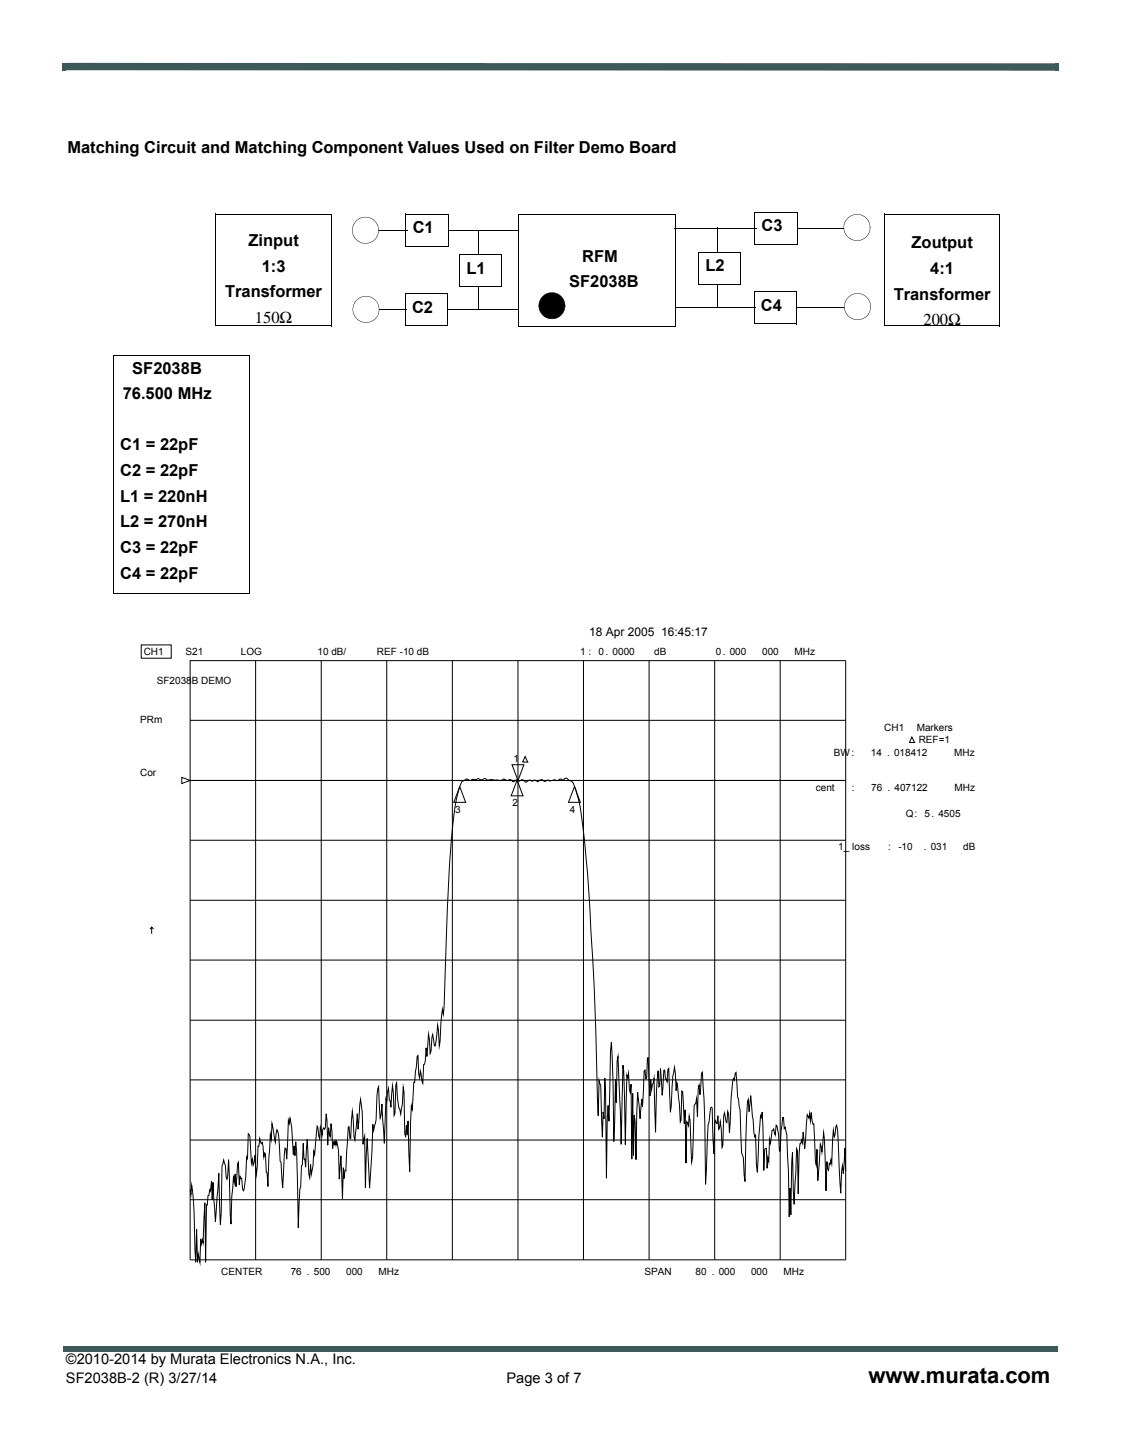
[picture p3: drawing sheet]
<svg xmlns="http://www.w3.org/2000/svg" width="216mm" height="279mm" viewBox="0 0 216 279" stroke-linecap="round" stroke-linejoin="round" font-family="sans-serif">
<g fill="#3d5959">
<path d="M12 12.1h.7v1.4h-.7z"/>
<path d="M203.2 12.2h.7v1.4h-.7z"/>
<path d="M12.7 12.1l190.5 .1v1.4l-190.5-.1z"/>
<path d="M12.2 259.2h.5v1.1h-.5z"/>
<path d="M12.7 259.2h191v1.1h-191z"/>
</g>
<g fill="#fff">
<path d="M12.8 109.9h190.3v148.2h-190.3z"/>
<path d="M13 110.1h190.1v147.8h-190.1z"/>
</g>
<path d="M13 110.1h190.1v147.8h-190.1z" fill="none" stroke="#fff" stroke-width=".19"/>
<g fill="none" stroke="#000" stroke-width=".19">
<path d="M153.6 44h12.1M27.2 124.2h5.8v2.5h-5.8zM36.6 127.2h126.3v115.4h-126.3zM36.6 138.7h126.3M49.2 127.2v115.4M61.9 127.2v115.4M74.5 127.2v115.4M87.1 127.2v115.4M99.8 127.2v115.4M112.4 127.2v115.4M125 127.2v115.4M137.6 127.2v115.4"/>
<path d="M150.3 127.2v115.4M35 149.7l1.6 .6h126.3h-126.3l-1.6 .6zM88.5 151.5l1.2 3h-2.3zM98.6 147.3h2.3l-1.1 3zM99.6 150.2l1.1 3h-2.3zM101.1 145.7l.5 1h-1zM110.6 151.5l1.2 3h-2.3zM175.6 141.9l.5 1.1h-.9zM28.9 178.9l.3-.4 .4 .4M29.2 178.5v1.3M36.6 173.4h126.3M36.6 161.8h126.3"/>
<path d="M36.6 196.4h126.3M36.6 184.9h126.3M36.6 219.5h126.3M36.6 207.9h126.3M36.6 231h126.3M162.9 225.5l-.2-4.4-.3 4.9-.1-1.6-.2 1.1-.2 4.3-.6-12.2-.2-.9-.1 .2-.3 2-.2-1.3-.3 6.5-.2-.8-.1 .9-.2-.2-.1 1.3-.2-.2-.1-1.4-.2 5.6-.3-10.1-.2-1.1-.3 3.7-.3-1.5-.5 7.1-.1-6.1-.2 3-.2-.9-.3-7-.1 .1-.2-.7-.1-1.6-.2 1.6-.2-1.4-.1 .9-.3-.6-.5 6.5-.3-3.2-.2 2.1-.1-.6-.2 .7h-.1l-.2 2-.2 7.6-.1-8.2-.2-.4-.4 10.7-.4-10.1-.1 2-.2 10.1-.1-5.1-.2 5.5-.2-8.9-.3-7-.3-1.3-.2 .2-.1-2.1h-.2l-.3 2.5-.1 4h-.2l-.1-3.1-.4-1.8-.1-.1-.2 1.9-.3-1.2-.2 .3h-.1l-.3 2.5-.2-.9-.1 4.4-.2-.8-.2 2.1-.1-3.9-.3 .1-.2 4.2-.3-11.3-.2 1.1-.1-.4-.3 3.9-.3 7-.2-1.4-.2-5.7-.1 .3-.2-.7-.6-7.2-.3 3.1-.2-2.3-.1 .5-.5 15.2-.3-4.6-.4-.9-.3-8.3-.3-2.1-.1-.3-.3-4.8-.2 .3-.2 1.2-.1-.3-.2 .4-.3 3.4-.3 6.6-.2-3.4-.1-.6-.2 2.1-.2-.1-.3-1.8-.1 .6-.2 5.7-.1 .3-.4-4.9-.3 1.4-.1-2.6-.2 1.6-.1-.1-.2-.5-.2 .3-.1 6.1-.3-8.9-.2-.1-.2 .1-.3 2.9-.1 .4-.5 11.4-.2-12-.4-9.5-.2 .2-.3 4.1-.2-1.8-.1 .7-.2 5.4-.1-3.5-.2 .8-.3 .5-.3 9.9-.2 1-.3-8-.2-.9-.1 1.9-.3-.8-.2 8-.1-10.3-.2 2.7-.3-6.2-.2-.1-.1 5.6-.2 .4-.5-6.6-.1-1-.2 1.5-.3-4.5-.3 1.7-.5 7-.3-8.5-.2 .3-.1 2.3-.2-.5h-.1l-.2-1.7h-.2l-.3 4.8-.3-5.2-.1 3.3-.2 .3-.2-3.1-.3 4-.1 7.8-.3-10.4-.5 2.2-.2-2-.1 3.2-.4-7.3h-.1l-.2 3.9-.1 .1-.2-1.6-.1 .1-.4 6.9-.1-1.4-.3 3.7-.5-5.1-.3 13-.2-7.3-.1-1.2-.2 7.7-.1-12-.2 12.7-.2-14.4-.1 1.6-.2-.6-.1-3.1-.2 .8-.2-.5-.3 13.4-.1-9.6-.3-5.7-.4 15.2-.6-16.9-.1 .9-.2 8-.2-4.5-.3 12-.1-11.5-.3-7.7-.2 1.8-.3 13.5-.2-3-.2 2.9-.1 11.1-.2-16.7-.1-2.6-.2 7.8-.1-1.3-.2 4.9-.3-10-.3-.9-.2 6.7a845 845 0 0 0-2.5-51.6l-.3-3a29.9 29.9 0 0 0-2.1-9.5l-.9-.6a.6 .6 0 0 0-1 .1l-.4-.2-.8 .3a1.44 1.44 0 0 0-1.3 .1 .62 .62 0 0 0-.9 .1l-.4-.2a.54 .54 0 0 0-.9 .2l-.3-.1a.69 .69 0 0 0-1 0l-.4-.2-.7 .4-.4-.3a.36 .36 0 0 0-.7 0l-.3 .1-.5-.2-.1 .1a.44 .44 0 0 1-.4 .2 .44 .44 0 0 1-.4-.3l-.3-.1-.7 .2-.4-.3-.2 .1a1.23 1.23 0 0 1-1.2 .1l-1-.1a1.13 1.13 0 0 1-1.3-.2l-.6 .3-.3-.1a.51 .51 0 0 0-.8 0 1.44 1.44 0 0 0-1.3 .2l-.3-.2a.38 .38 0 0 0-.6 .1l-.5 .3-.1 .2a28.2 28.2 0 0 0-1.8 9 535.2 535.2 0 0 0-1.6 34.2l-.1 1.4-.2-1-.1 1.1-.5 6-.3-4-.5 4-.1-.1-.4-2.1-.3 3.2-.2 .4-.3-3.7-.3 4.3-.1-1.6-.2 2.5-.1 .6-.2 .1-.2 3.6-.4-2.4-.2 1.4-.2-.7-.1-3.6-.2 .1-.4 5h-.2l-.3 5.2-.2-.7-.3 12.7-.3-9.8-.2 2.8-.1-1.9-.2 2.1-.1-.4-.2-8.2-.1-.8-.2 3.2-.3 1.9-.2-.9-.1-.1-.4-2.1-.1-2.9-.2 .3-.1 5.5-.2 .5-.3-5.8-.3 4.2-.2-1.3-.1-.1-.2-2.2-.2 .6-.1 1.8-.2-.4-.3 8.6-.4-7.6-.2 2.2-.2 .5-.3-6-.3 1.7-.2 4.6-.4 2.1-.2-1.2-.2 5-.4 7.3-.5-9.6-.3 9.6-.2-10.1-.3 1.6-.1-6.2-.4-2.4-.4 5.7-.2-2.9-.5 5-.1-.6-.3-4.9-.4 5.2h-.1l-.2-2.2h-.1l-.5 8.4-.2-.1-.1 1.6-.2-2-.1 5.9-.3-8.3-.4 4.6-.1-5.5-.2-1.1-.1-.7-.2 .7-.2-.8-.1 .6-.2-.4-.1 1.3-.3-4.8-.2 2.5-.3-1.8-.2 3.4-.3-6-.1 2.6-.2 .3-.2-.2-.1 .3-.2 1.1-.3-1.6-.1 2.3-.5-2.4-.5 5.5-.2-.7-.1 2.8-.3 1.6-.2-1.9-.2 2.6-.1-.7-.3-6.8-.3 5.4-.2-1.5h-.2l-.1-3-.2 4.1-.1 .2-.2 4.1-.1 .2-.4 7.6-.3-14.7-.1-1.8-.2 2.6-.2-1.9-.1 1.8-.3-5.3-.3-1.8-.2 1.1-.2-.7-.3 7.5-.1-2-.2-.1-.1 1.1-.4 6.6-.7-10.2-.4-1-.3 2.3-.6-3.5-.2 3-.1-1-.5 10.1-.2-2.7-.1-.1-.2-3.5-.1-.2-.2 .8-.3-2.8-.2 .2-.3-.9-.1 1.4h-.2l-.3 5.5-.3-3.7-.4 1.9-.1-1.2-.2 .8-.3-5.2-.3-.5-.1 4.8-.2-.3-.2 3.9-.3 2.4-.1 .2-.2-.4-.2-2h-.1l-.2-.3-.1 1.5-.2-4.3-.1 .3-.4 4.4-.1-2.5-.2 1.6-.1-1.2-.4 4-.1 5.3-.5-12.4-.3 3.8-.1-.4-.2-2.4-.3-.9-.3 1-.2 9.1-.2 2.3-.3-9.9-.6 9.4-.5-7.7-.1 3.4-.2-3.5-.2 1.9-.1-.3-.2 1.1h-.1l-.2 1.9-.1-.1-.2 11.1-.1-11.5-.4 7.7-.1-.6-.2 .9-.1-1.1-.2 4.6-.3-1.6-.2 1.6-.1-6.4-.2 6.4-.2-2.5a73.3 73.3 0 0 0-.6-12.4l-.1 1.8-.2-.9"/>
</g>
<path d="M41.6 41.2h22.2v21.5h-22.2z" fill="#fff"/>
<g fill="none" stroke="#000" stroke-width=".19">
<path d="M41.6 41.2h22.2M41.6 41.2l-.1 21.5h22.3M63.8 41.2v21.6M69.6 59.6h8.7M70.1 44.3h8.3M78 56.6h8.2M78 56.5v6.2M78.1 47.4h8.2M78.1 41.2v6.2M78.1 41.2h8.3M86.2 56.6v6.2M86.3 41.2v6.2"/>
<path d="M86.4 59.6h13.4M86.5 44.3h13.4M78 62.7h8.2"/>
</g>
<circle cx="70.4" cy="44.3" r="2.54" fill="#fff"/>
<path d="M68.6 42.5a2.49 2.49 0 0 1 2.8-.6 2.49 2.49 0 0 1 1.5 2.4l-.2-.9-.5-.8-.8-.6-1-.2-1 .2-.8 .6-.5 .8-.2 .9 .2 1 .5 .8 .8 .5 1 .2 1-.2 .8-.5 .5-.8 .2-1a2.54 2.54 0 0 1-3.6 2.4 2.54 2.54 0 0 1-.7-4.2z" fill="#000"/>
<circle cx="70.5" cy="59.6" r="2.54" fill="#fff"/>
<path d="M68.7 57.8a2.5 2.5 0 0 1 2.8-.6 2.5 2.5 0 0 1 1.5 2.4l-.2-1-.5-.8-.8-.5-1-.2-1 .2-.8 .5-.5 .8-.2 1 .2 1 .5 .7 .8 .6 1 .2 1-.2 .8-.6 .5-.8 .2-.9a2.54 2.54 0 0 1-3.5 2.3 2.54 2.54 0 0 1-.8-4.1zM104.5 57.1a2.5 2.5 0 0 1 2.8-.6 2.5 2.5 0 0 1 1.5 2.4l-.2-1-.5-.8-.8-.5-1-.2-1 .2-.8 .5-.5 .8-.2 1 .2 1 .5 .7 .8 .6 1 .2 1-.2 .8-.6 .5-.7 .2-1a2.55 2.55 0 0 1-3.5 2.3 2.55 2.55 0 0 1-.8-4.1z" fill="#000"/>
<g fill="none" stroke="#000" stroke-width=".19">
<path d="M88.5 55.2h8.2M88.5 49h8.2M88.5 49v6.2M92.1 44.2v4.8M92.1 55.2v4.4M96.7 49v6.2M99.9 41.2v21.6M99.9 41.3h30.3M130 43.9h15.6M130.1 41.3v21.5M130.3 59.3h15.2M145.2 56.2h8.2"/>
<path d="M145.2 56.2v6.2M153.4 56.2v6.2h-8.2M153.6 59.3h12.1M99.9 62.8h30.2"/>
</g>
<circle cx="106.3" cy="58.9" r="2.54" fill="#000"/>
<circle cx="165" cy="43.8" r="2.53" fill="#fff"/>
<path d="M163.2 42a2.49 2.49 0 0 1 2.8-.6 2.49 2.49 0 0 1 1.5 2.4l-.2-1-.5-.7-.8-.6-.9-.2-1 .2-.8 .6-.5 .7-.2 1 .2 1 .5 .8 .8 .5 1 .2 .9-.2 .8-.5 .5-.8 .2-1a2.54 2.54 0 0 1-3.5 2.4 2.54 2.54 0 0 1-.8-4.2z" fill="#000"/>
<circle cx="165.1" cy="59" r="2.53" fill="#fff"/>
<path d="M163.3 57.2a2.49 2.49 0 0 1 2.8-.6 2.49 2.49 0 0 1 1.5 2.5l-.2-1-.5-.8-.8-.6-.9-.1-1 .1-.8 .6-.5 .8-.2 1 .2 .9 .5 .8 .8 .5 1 .2 .9-.2 .8-.5 .5-.8 .2-.9a2.54 2.54 0 0 1-3.3 2.4 2.54 2.54 0 0 1-1.3-3.9z" fill="#000"/>
<path d="M134.5 54.7h8.2M138.2 43.7v4.8M138.2 54.7v4.5M142.7 48.6v6.2M142.7 48.6h-8.2v6.1" fill="none" stroke="#000" stroke-width=".19"/>
<path d="M170.3 41.2h22.2v21.5h-22.2z" fill="#fff"/>
<path d="M170.3 41.2v21.5M170.3 41.2h22.3M192.5 41.2v21.6M170.2 62.7h22.3" fill="none" stroke="#000" stroke-width=".19"/>
<path d="M21.8 68.4h26.2v45.8h-26.2z" fill="#fff"/>
<path d="M145.3 47h8.2M153.5 40.9v6.2M153.6 40.9h-8.2v6.1M21.8 68.4v45.8M21.8 68.4h26.3M48 68.4v45.8M21.8 114.2h26.2" fill="none" stroke="#000" stroke-width=".19"/>
<text font-size="4.2" x="167.3" y="266.2">www.murata.com</text>
<g font-size="3.2">
<text x="13" y="29.4">Matching Circuit and Matching Component Values Used on Filter Demo Board</text>
<text x="47.9" y="47.4">Zinput</text>
<text x="79.5" y="44.9">C1</text>
<text x="146.7" y="44.5">C3</text>
<text x="175.6" y="47.8">Zoutput</text>
<text x="50.4" y="52.3">1:3</text>
<text x="89.8" y="52.7">L1</text>
<text x="112.1" y="50.4">RFM</text>
<text x="135.9" y="52.2">L2</text>
<text x="179.2" y="52.8">4:1</text>
<text x="43.3" y="57.3">Transformer</text>
<text x="109.6" y="55.3">SF2038B</text>
<text x="146.6" y="59.9">C4</text>
<text x="172.1" y="57.7">Transformer</text>
<text x="49.1" y="62.2">150Ω</text>
<text x="79.4" y="60.2">C2</text>
<text x="177.9" y="62.6">200Ω</text>
<text x="25.5" y="71.9">SF2038B</text>
<text x="23.6" y="76.9">76.500 MHz</text>
<text x="23.1" y="86.7">C1 = 22pF</text>
<text x="23.1" y="91.7">C2 = 22pF</text>
<text x="23.1" y="96.6">L1 = 220nH</text>
<text x="23.1" y="101.6">L2 = 270nH</text>
<text x="23.1" y="106.5">C3 = 22pF</text>
<text x="23.1" y="111.4">C4 = 22pF</text>
</g>
<g font-size="2.8">
<text x="12.7" y="262.7">©2010-2014 by Murata Electronics N.A., Inc.</text>
<text x="12.7" y="266.2">SF2038B-2 (R) 3/27/14</text>
<text x="97.6" y="266.2">Page 3 of 7</text>
</g>
<text font-size="2.3" x="113.5" y="122.5">18 Apr 2005 16:45:17</text>
<g font-size="1.9">
<text x="27.7" y="126.2">CH1</text>
<text x="30.2" y="131.7">SF2038B DEMO</text>
<text x="35.7" y="126.2">S21</text>
<text x="46.4" y="126.2">LOG</text>
<text x="61.2" y="126.2">10 dB/</text>
<text x="72.6" y="126.2">REF -10 dB</text>
<text x="111.8" y="126.2">1 :</text>
<text x="115.3" y="126.2">0. 0000</text>
<text x="126" y="126.2">dB</text>
<text x="137.9" y="126.2">0. 000</text>
<text x="146.8" y="126.2">000</text>
<text x="153" y="126.2">MHz</text>
<text x="27" y="139.3">PRm</text>
<text x="170.3" y="140.7">CH1</text>
<text x="176.6" y="140.7">Markers</text>
<text x="176.9" y="143">REF=1</text>
<text x="27" y="149.5">Cor</text>
<text x="98.9" y="146.7">1</text>
<text x="160.6" y="145.6">BW:</text>
<text x="167.7" y="145.6">14 . 018412</text>
<text x="183.8" y="145.6">MHz</text>
<text x="98.7" y="155.3">2</text>
<text x="157.1" y="152.3">cent</text>
<text x="164.1" y="152.3">:</text>
<text x="167.8" y="152.3">76 . 407122</text>
<text x="183.8" y="152.3">MHz</text>
<text x="87.7" y="156.5">3</text>
<text x="109.8" y="156.5">4</text>
<text x="174.5" y="157.4">Q:</text>
<text x="178" y="157.4">5. 4505</text>
<text x="161.5" y="163.7">1_ loss</text>
<text x="171.1" y="163.7">:</text>
<text x="173" y="163.7">-10</text>
<text x="177.9" y="163.7">. 031</text>
<text x="185.5" y="163.7">dB</text>
<text x="42.6" y="245.6">CENTER</text>
<text x="56" y="245.6">76 . 500</text>
<text x="66.7" y="245.6">000</text>
<text x="72.9" y="245.6">MHz</text>
<text x="124.1" y="245.6">SPAN</text>
<text x="134" y="245.6">80 . 000</text>
<text x="144.7" y="245.6">000</text>
<text x="150.9" y="245.6">MHz</text>
</g>
</svg>
